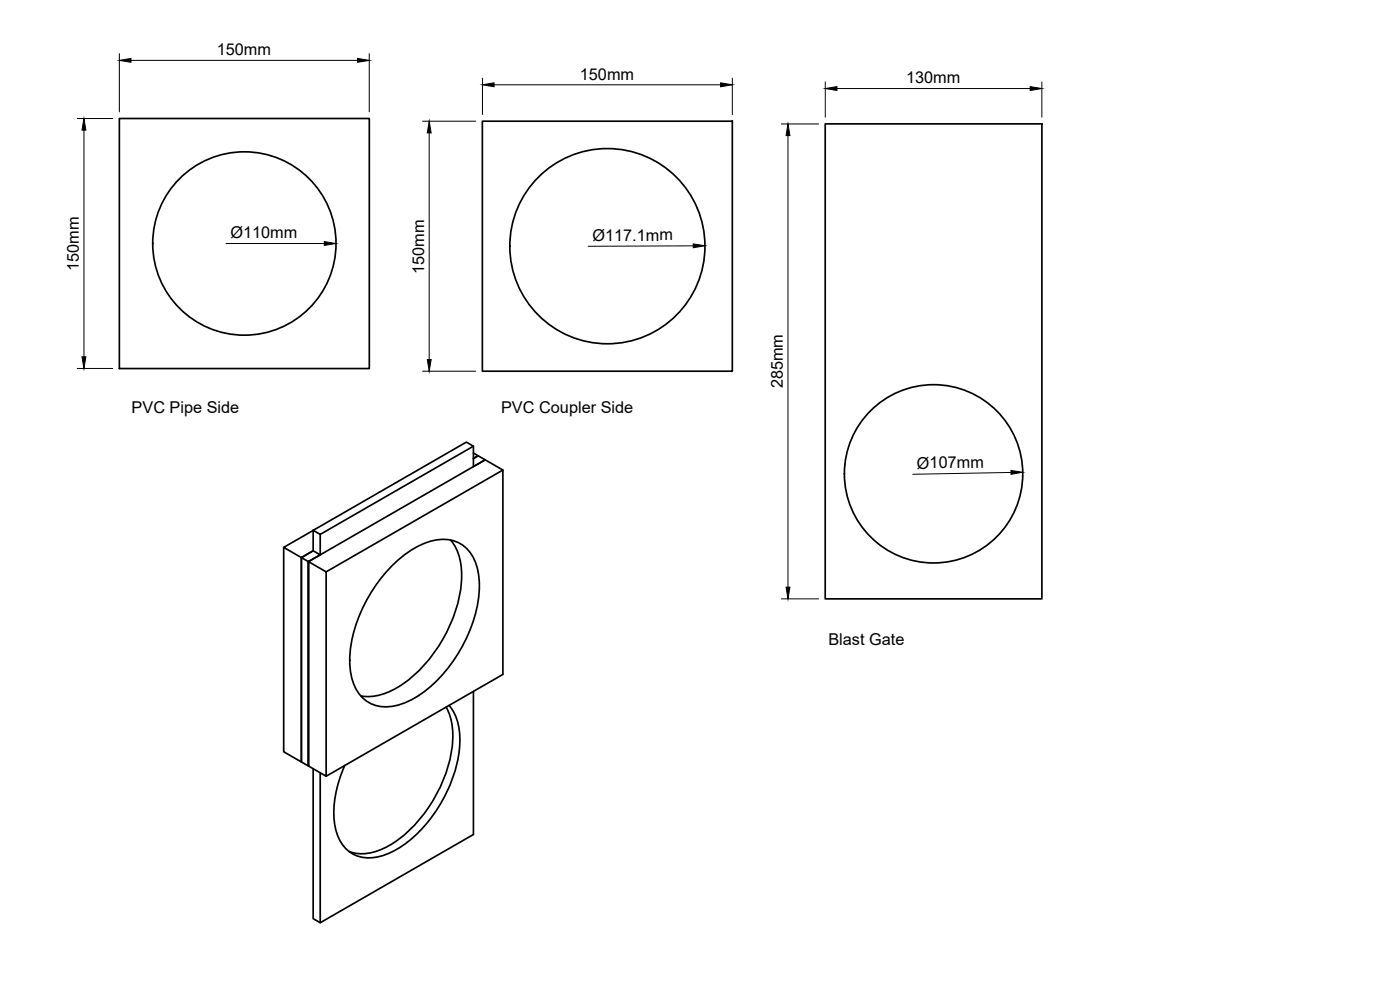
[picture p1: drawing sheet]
<svg xmlns="http://www.w3.org/2000/svg" width="420mm" height="297mm" viewBox="0 0 420 297" stroke-linecap="round" stroke-linejoin="round" font-family="sans-serif">
<!-- layer: Visible -->
<g fill="none" stroke="#000" stroke-width=".51">
<path d="M35.8 35.6h75v75h-75zM144.8 36.4h75v75h-75zM247.7 37.2h65v142.5h-65zM142.1 135.9l1.4 .9-1.4 .8 1.4-.8 2.1 1.2M142.1 133.9v6.1l3.5-2M145.6 138l5.3 3v61.4l-53 30.5M145.6 138l-53 30.5 5.3 3.1v61.3l-5.3-3.1v-61.3v61.3l-2.1-1.2v-61.3M94 159.2l-8.9 5 5.4 3.1v61.3l-5.4-3v-61.4M94 159.1l46-26.4 2.1 1.2-46 26.4zM94 159.1v6.1l-3.5 2.1M150.9 141l-53 30.6M90.5 167.3l3.5-2.1 2.1 1.3-3.5 2z"/>
<path d="M96.1 160.3v6.2M118.3 169.2a24 24 0 0 1 14.5-7.4 10.2 10.2 0 0 1 10.4 8.4 32 32 0 0 1-3.1 21 40.4 40.4 0 0 1-17.5 19.2 12.3 12.3 0 0 1-13.1-.4 14.6 14.6 0 0 1-4.5-11.8 43.5 43.5 0 0 1 13.3-29zM135.2 162a18.4 18.4 0 0 1 3.1 14.7 43.7 43.7 0 0 1-18.7 29.4 16.2 16.2 0 0 1-11.3 2.7M133.9 212.1a21.8 21.8 0 0 1 1.2 15.5 42.6 42.6 0 0 1-17.7 25.8 14.7 14.7 0 0 1-12.7 2.1M134.8 211.6a16.8 16.8 0 0 1 3.1 13.3 42.3 42.3 0 0 1-18.8 29.9 14.3 14.3 0 0 1-12.5 1.8 11.5 11.5 0 0 1-6.3-10.1 33 33 0 0 1 3.2-16.8M142.1 207.4v43l-46 26.5-2.1-1.3v-44.9M96.1 231.9v45"/>
<circle cx="73.3" cy="73.1" r="27.5"/>
<circle cx="182.3" cy="73.9" r="29.3"/>
<circle cx="280.2" cy="142.2" r="26.8"/>
</g>
<!-- layer: Dimensions -->
<g fill="none" stroke="#000" stroke-width=".3">
<path d="M35.8 16.1v17.5M39.3 18.1h68M110.8 16.1v17.5M23.2 35.6h10.6M25.2 39.1v68M126.8 36.4h16M128.8 39.9v68M144.8 23.5v10.9M148.3 25.4h68M219.8 23.5v10.9M234.5 37.2h11.2M247.7 24.6v10.6"/>
<path d="M251.2 26.6h58M312.7 24.6v10.6M236.5 40.7v135.5M67.8 73.1h29.5M208.1 73.8l-31.6 .1M23.2 110.6h10.6M126.8 111.4h16M303.4 141.8l-29.5 .5M234.5 179.7h11.2"/>
</g>
<g fill="#000" stroke="#000" stroke-width=".3">
<path d="M35.8 18.1l3.5-.6v1.2zM107.3 17.5l3.5 .6-3.5 .6zM25.2 35.6l.6 3.5h-1.2zM128.8 36.4l.6 3.5h-1.2zM144.8 25.4l3.5-.6v1.2zM216.3 24.8l3.5 .6-3.5 .6zM247.7 26.6l3.5-.6v1.2zM309.2 26l3.5 .6-3.5 .6zM236.5 37.2l.6 3.5h-1.2zM97.3 72.5l3.5 .6-3.5 .5zM208.1 73.2l3.4 .5-3.4 .6zM24.6 107.1h1.2l-.6 3.5z"/>
<path d="M128.2 107.9h1.2l-.6 3.5zM303.4 141.2l3.5 .5-3.5 .6zM235.9 176.2h1.2l-.6 3.5z"/>
</g>
<g font-size="4.9">
<text x="65.1" y="16.6">150mm</text>
<text x="174" y="23.9">150mm</text>
<text x="271.9" y="25">130mm</text>
<text x="69.1" y="71.4">Ø110mm</text>
<text x="177.8" y="72.2">Ø117.1mm</text>
<text x="23.6" y="81.3" transform="rotate(-90 23.6 81.3)">150mm</text>
<text x="127.3" y="82.1" transform="rotate(-90 127.3 82.1)">150mm</text>
<text x="234.9" y="116.5" transform="rotate(-90 234.9 116.5)">285mm</text>
<text x="39.5" y="123.9">PVC Pipe Side</text>
<text x="150.4" y="123.9">PVC Coupler Side</text>
<text x="275.2" y="140.6" transform="rotate(-1 275.2 140.6)">Ø107mm</text>
<text x="248.6" y="193.5">Blast Gate</text>
</g>
</svg>
